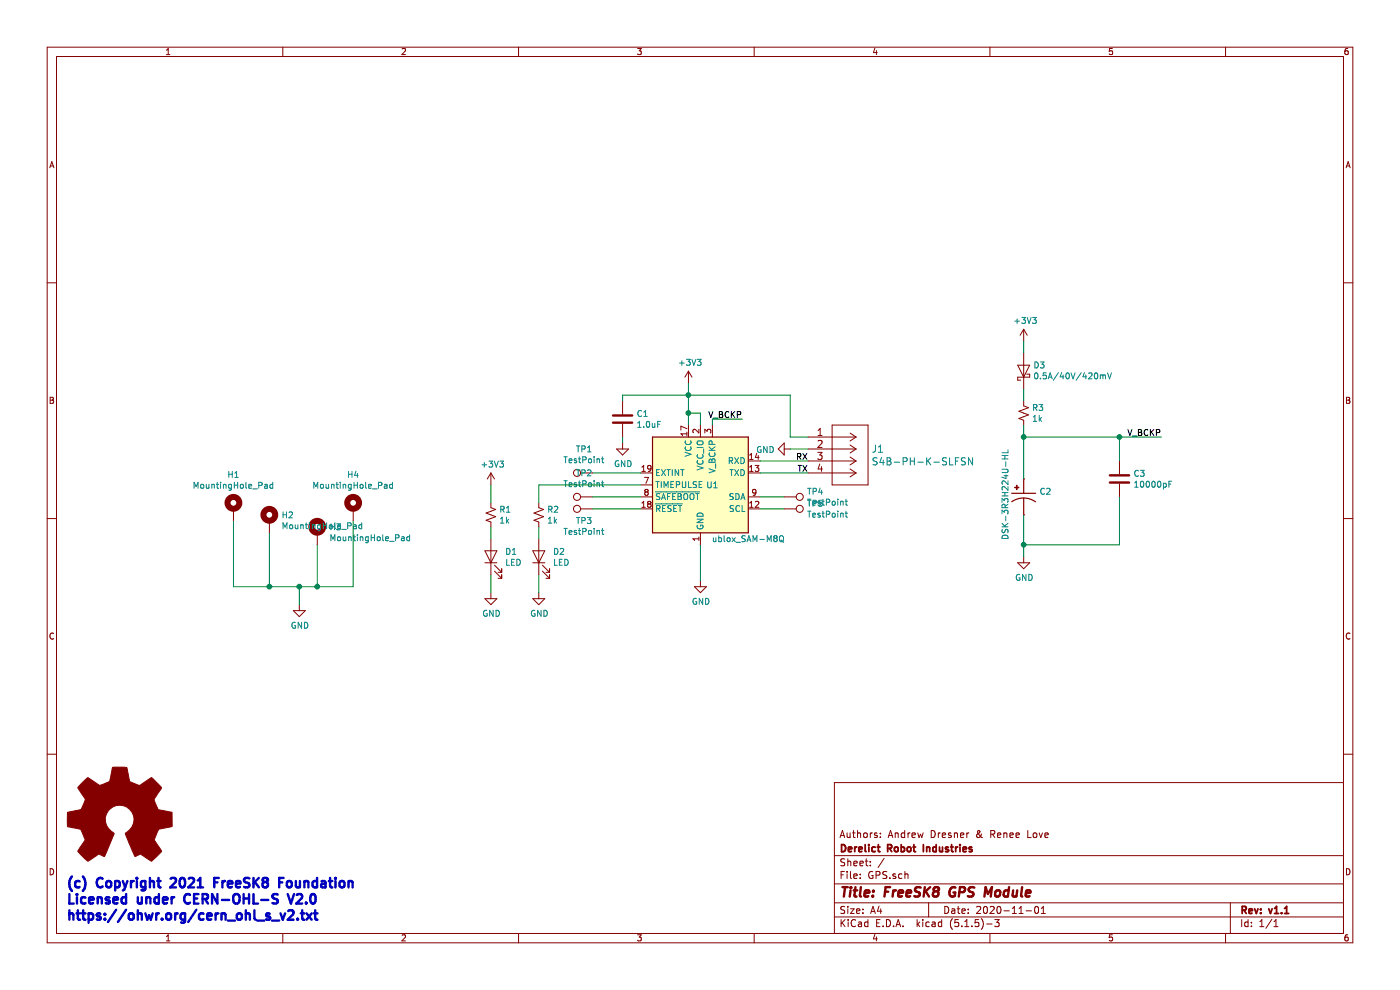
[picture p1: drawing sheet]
EESchema Schematic File Version 4
EELAYER 30 0
EELAYER END
$Descr A4 11693 8268
encoding utf-8
Sheet 1 1
Title "FreeSK8 GPS Module"
Date "2020-11-01"
Rev "v1.1"
Comp "Derelict Robot Industries"
Comment1 "Authors: Andrew Dresner & Renee Love"
Comment2 ""
Comment3 ""
Comment4 ""
$EndDescr
$Comp
L RF_GPS:ublox_SAM-M8Q U1
U 1 1
P 5850 4050
F 0 "U1" H 5950 4050 50  0000 C CNN
F 1 "ublox_SAM-M8Q" H 6250 3600 50  0000 C CNN
F 2 "RF_GPS:ublox_SAM-M8Q_HandSolder" H 6350 3600 50  0001 C CNN
F 3 "https://www.u-blox.com/sites/default/files/SAM-M8Q_DataSheet_%28UBX-16012619%29.pdf" H 5850 4050 50  0001 C CNN
	1    5850 4050
	1    0    0    -1  
$EndComp
Wire Wire Line
	5850 4550 5850 4850
$Comp
L power:GND #PWR0101
U 1 1
P 5850 4850
F 0 "#PWR0101" H 5850 4600 50  0001 C CNN
F 1 "GND" H 5855 4677 50  0000 C CNN
F 2 "" H 5850 4850 50  0001 C CNN
F 3 "" H 5850 4850 50  0001 C CNN
	1    5850 4850
	1    0    0    -1  
$EndComp
Wire Wire Line
	5750 3550 5750 3450
$Comp
L power:+3V3 #PWR0102
U 1 1
P 5750 3200
F 0 "#PWR0102" H 5750 3050 50  0001 C CNN
F 1 "+3V3" H 5765 3373 50  0000 C CNN
F 2 "" H 5750 3200 50  0001 C CNN
F 3 "" H 5750 3200 50  0001 C CNN
	1    5750 3200
	1    0    0    -1  
$EndComp
Wire Wire Line
	6350 3850 6750 3850
Wire Wire Line
	6350 3950 6750 3950
$Comp
L Device:C C1
U 1 1
P 5200 3500
F 0 "C1" H 5315 3546 50  0000 L CNN
F 1 "1.0uF" H 5315 3455 50  0000 L CNN
F 2 "Capacitor_SMD:C_0603_1608Metric" H 5238 3350 50  0001 C CNN
F 3 "~" H 5200 3500 50  0001 C CNN
	1    5200 3500
	1    0    0    -1  
$EndComp
Wire Wire Line
	5200 3350 5200 3300
Wire Wire Line
	5200 3300 5750 3300
Connection ~ 5750 3300
Wire Wire Line
	5750 3300 5750 3200
Wire Wire Line
	5200 3650 5200 3700
$Comp
L power:GND #PWR04
U 1 1
P 5200 3700
F 0 "#PWR04" H 5200 3450 50  0001 C CNN
F 1 "GND" H 5205 3527 50  0000 C CNN
F 2 "" H 5200 3700 50  0001 C CNN
F 3 "" H 5200 3700 50  0001 C CNN
	1    5200 3700
	1    0    0    -1  
$EndComp
Text Label 6750 3850 2    50   ~ 0
RX
Text Label 6750 3950 2    50   ~ 0
TX
$Comp
L GPS-rescue:S4B-PH-K-SLFSN-2020-06-27_20-01-28 J1
U 1 1
P 6750 3650
F 0 "J1" H 7278 3553 60  0000 L CNN
F 1 "S4B-PH-K-SLFSN" H 7278 3447 60  0000 L CNN
F 2 "Connector_JST:JST_PH_S4B-PH-K_1x04_P2.00mm_Horizontal" H 7150 3390 60  0001 C CNN
F 3 "" H 6750 3650 60  0000 C CNN
	1    6750 3650
	1    0    0    -1  
$EndComp
Wire Wire Line
	6750 3650 6600 3650
Wire Wire Line
	6600 3650 6600 3300
Wire Wire Line
	6600 3300 5750 3300
Wire Wire Line
	6750 3750 6600 3750
$Comp
L power:GND #PWR05
U 1 1
P 6600 3750
F 0 "#PWR05" H 6600 3500 50  0001 C CNN
F 1 "GND" V 6605 3622 50  0000 R CNN
F 2 "" H 6600 3750 50  0001 C CNN
F 3 "" H 6600 3750 50  0001 C CNN
	1    6600 3750
	0    1    1    0   
$EndComp
Wire Wire Line
	5350 4050 4500 4050
Wire Wire Line
	4500 4050 4500 4200
$Comp
L Device:R_Small_US R2
U 1 1
P 4500 4300
F 0 "R2" H 4568 4346 50  0000 L CNN
F 1 "1k" H 4568 4255 50  0000 L CNN
F 2 "Resistor_SMD:R_0603_1608Metric" H 4500 4300 50  0001 C CNN
F 3 "~" H 4500 4300 50  0001 C CNN
	1    4500 4300
	1    0    0    -1  
$EndComp
$Comp
L Device:R_Small_US R1
U 1 1
P 4100 4300
F 0 "R1" H 4168 4346 50  0000 L CNN
F 1 "1k" H 4168 4255 50  0000 L CNN
F 2 "Resistor_SMD:R_0603_1608Metric" H 4100 4300 50  0001 C CNN
F 3 "~" H 4100 4300 50  0001 C CNN
	1    4100 4300
	1    0    0    -1  
$EndComp
Wire Wire Line
	4100 4200 4100 4050
$Comp
L power:+3V3 #PWR01
U 1 1
P 4100 4050
F 0 "#PWR01" H 4100 3900 50  0001 C CNN
F 1 "+3V3" H 4115 4223 50  0000 C CNN
F 2 "" H 4100 4050 50  0001 C CNN
F 3 "" H 4100 4050 50  0001 C CNN
	1    4100 4050
	1    0    0    -1  
$EndComp
Wire Wire Line
	4100 4400 4100 4500
Wire Wire Line
	4500 4400 4500 4500
$Comp
L Device:LED D1
U 1 1
P 4100 4650
F 0 "D1" V 4139 4533 50  0000 R CNN
F 1 "LED" V 4048 4533 50  0000 R CNN
F 2 "LED_SMD:LED_0603_1608Metric" H 4100 4650 50  0001 C CNN
F 3 "~" H 4100 4650 50  0001 C CNN
	1    4100 4650
	0    -1   -1   0   
$EndComp
$Comp
L Device:LED D2
U 1 1
P 4500 4650
F 0 "D2" V 4539 4533 50  0000 R CNN
F 1 "LED" V 4448 4533 50  0000 R CNN
F 2 "LED_SMD:LED_0603_1608Metric" H 4500 4650 50  0001 C CNN
F 3 "~" H 4500 4650 50  0001 C CNN
	1    4500 4650
	0    -1   -1   0   
$EndComp
Wire Wire Line
	4500 4800 4500 4950
$Comp
L power:GND #PWR03
U 1 1
P 4500 4950
F 0 "#PWR03" H 4500 4700 50  0001 C CNN
F 1 "GND" H 4505 4777 50  0000 C CNN
F 2 "" H 4500 4950 50  0001 C CNN
F 3 "" H 4500 4950 50  0001 C CNN
	1    4500 4950
	1    0    0    -1  
$EndComp
Wire Wire Line
	4100 4800 4100 4950
$Comp
L power:GND #PWR02
U 1 1
P 4100 4950
F 0 "#PWR02" H 4100 4700 50  0001 C CNN
F 1 "GND" H 4105 4777 50  0000 C CNN
F 2 "" H 4100 4950 50  0001 C CNN
F 3 "" H 4100 4950 50  0001 C CNN
	1    4100 4950
	1    0    0    -1  
$EndComp
Wire Wire Line
	5350 3950 4950 3950
Wire Wire Line
	5350 4150 4950 4150
Wire Wire Line
	5350 4250 4950 4250
$Comp
L Connector:TestPoint TP1
U 1 1
P 4950 3950
F 0 "TP1" V 5145 4022 50  0000 C CNN
F 1 "TestPoint" V 5054 4022 50  0000 C CNN
F 2 "TestPoint:TestPoint_Pad_1.0x1.0mm" H 5150 3950 50  0001 C CNN
F 3 "~" H 5150 3950 50  0001 C CNN
	1    4950 3950
	0    -1   -1   0   
$EndComp
$Comp
L Connector:TestPoint TP2
U 1 1
P 4950 4150
F 0 "TP2" V 5145 4222 50  0000 C CNN
F 1 "TestPoint" V 5054 4222 50  0000 C CNN
F 2 "TestPoint:TestPoint_Pad_1.0x1.0mm" H 5150 4150 50  0001 C CNN
F 3 "~" H 5150 4150 50  0001 C CNN
	1    4950 4150
	0    -1   -1   0   
$EndComp
$Comp
L Connector:TestPoint TP3
U 1 1
P 4950 4250
F 0 "TP3" V 4847 4322 50  0000 C CNN
F 1 "TestPoint" V 4756 4322 50  0000 C CNN
F 2 "TestPoint:TestPoint_Pad_1.0x1.0mm" H 5150 4250 50  0001 C CNN
F 3 "~" H 5150 4250 50  0001 C CNN
	1    4950 4250
	0    -1   -1   0   
$EndComp
Wire Wire Line
	6350 4150 6550 4150
Wire Wire Line
	6350 4250 6550 4250
$Comp
L Connector:TestPoint TP4
U 1 1
P 6550 4150
F 0 "TP4" V 6504 4338 50  0000 L CNN
F 1 "TestPoint" V 6595 4338 50  0000 L CNN
F 2 "TestPoint:TestPoint_Pad_1.0x1.0mm" H 6750 4150 50  0001 C CNN
F 3 "~" H 6750 4150 50  0001 C CNN
	1    6550 4150
	0    1    1    0   
$EndComp
$Comp
L Connector:TestPoint TP5
U 1 1
P 6550 4250
F 0 "TP5" V 6504 4438 50  0000 L CNN
F 1 "TestPoint" V 6595 4438 50  0000 L CNN
F 2 "TestPoint:TestPoint_Pad_1.0x1.0mm" H 6750 4250 50  0001 C CNN
F 3 "~" H 6750 4250 50  0001 C CNN
	1    6550 4250
	0    1    1    0   
$EndComp
Wire Wire Line
	5950 3550 5950 3500
Wire Wire Line
	5950 3500 6200 3500
Text Label 6200 3500 2    50   ~ 0
V_BCKP
$Comp
L GPS-rescue:DSK-3R3H224U-HL-DSK-3R3H224U-HL C2
U 1 1
P 8550 4200
F 0 "C2" V 8454 4330 50  0000 L CNN
F 1 "DSK-3R3H224U-HL" H 8100 4050 50  0000 L CNN
F 2 "DSK-3R3H224U-HL:CAP_DSK-3R3H224U-HL" H 8550 4200 50  0001 L BNN
F 3 "Unavailable" H 8550 4200 50  0001 L BNN
F 4 "DSK-3R3H224U-HL" H 8550 4200 50  0001 L BNN "Field4"
F 5 "None" H 8550 4200 50  0001 L BNN "Field5"
F 6 "Elna America" H 8550 4200 50  0001 L BNN "Field6"
F 7 "DSK Series 0.22 F 3.3 V ±30 % Coin Cell Aluminum Electrolytic Dynacap Capacitor" H 8550 4200 50  0001 L BNN "Field7"
F 8 "Coin Wide Terminals - Opposite Sides  Elna" H 8550 4200 50  0001 L BNN "Field8"
	1    8550 4200
	0    1    1    0   
$EndComp
Wire Wire Line
	8550 4300 8550 4550
$Comp
L power:GND #PWR0103
U 1 1
P 8550 4650
F 0 "#PWR0103" H 8550 4400 50  0001 C CNN
F 1 "GND" H 8555 4477 50  0000 C CNN
F 2 "" H 8550 4650 50  0001 C CNN
F 3 "" H 8550 4650 50  0001 C CNN
	1    8550 4650
	1    0    0    -1  
$EndComp
$Comp
L Device:R_Small_US R3
U 1 1
P 8550 3450
F 0 "R3" H 8618 3496 50  0000 L CNN
F 1 "1k" H 8618 3405 50  0000 L CNN
F 2 "Resistor_SMD:R_0603_1608Metric" H 8550 3450 50  0001 C CNN
F 3 "~" H 8550 3450 50  0001 C CNN
	1    8550 3450
	1    0    0    -1  
$EndComp
Wire Wire Line
	8550 3650 9350 3650
Wire Wire Line
	9350 3650 9350 3850
Connection ~ 9350 3650
Wire Wire Line
	9350 3650 9700 3650
$Comp
L Device:C C3
U 1 1
P 9350 4000
F 0 "C3" H 9465 4046 50  0000 L CNN
F 1 "10000pF" H 9465 3955 50  0000 L CNN
F 2 "Capacitor_SMD:C_0603_1608Metric" H 9388 3850 50  0001 C CNN
F 3 "~" H 9350 4000 50  0001 C CNN
	1    9350 4000
	1    0    0    -1  
$EndComp
Wire Wire Line
	9350 4150 9350 4550
Wire Wire Line
	9350 4550 8550 4550
Connection ~ 8550 4550
Wire Wire Line
	8550 4550 8550 4650
Text Label 9700 3650 2    50   ~ 0
V_BCKP
Wire Wire Line
	8550 3650 8550 4000
Wire Wire Line
	8550 3650 8550 3550
Connection ~ 8550 3650
Wire Wire Line
	8550 3350 8550 3250
$Comp
L Device:D_Schottky D3
U 1 1
P 8550 3100
F 0 "D3" V 8596 3021 50  0000 R CNN
F 1 "0.5A/40V/420mV" V 8505 3021 50  0000 R CNN
F 2 "Diode_SMD:D_0603_1608Metric" H 8550 3100 50  0001 C CNN
F 3 "~" H 8550 3100 50  0001 C CNN
	1    8550 3100
	0    -1   -1   0   
$EndComp
Wire Wire Line
	8550 2950 8550 2850
$Comp
L power:+3V3 #PWR06
U 1 1
P 8550 2850
F 0 "#PWR06" H 8550 2700 50  0001 C CNN
F 1 "+3V3" H 8565 3023 50  0000 C CNN
F 2 "" H 8550 2850 50  0001 C CNN
F 3 "" H 8550 2850 50  0001 C CNN
	1    8550 2850
	1    0    0    -1  
$EndComp
Wire Wire Line
	5850 3550 5850 3450
Wire Wire Line
	5850 3450 5750 3450
Connection ~ 5750 3450
Wire Wire Line
	5750 3450 5750 3300
$Comp
L power:GND #PWR0104
U 1 1
P 2500 5050
F 0 "#PWR0104" H 2500 4800 50  0001 C CNN
F 1 "GND" H 2505 4877 50  0000 C CNN
F 2 "" H 2500 5050 50  0001 C CNN
F 3 "" H 2500 5050 50  0001 C CNN
	1    2500 5050
	1    0    0    -1  
$EndComp
Wire Wire Line
	2500 5050 2500 4900
Wire Wire Line
	2500 4900 2650 4900
Wire Wire Line
	2950 4900 2950 4350
Connection ~ 2650 4900
Wire Wire Line
	2650 4900 2950 4900
Wire Wire Line
	2500 4900 2250 4900
Wire Wire Line
	2250 4900 2250 4450
Connection ~ 2500 4900
Wire Wire Line
	2250 4900 1950 4900
Wire Wire Line
	1950 4900 1950 4350
Connection ~ 2250 4900
$Comp
L Mechanical:MountingHole_Pad H1
U 1 1
P 1950 4250
F 0 "H1" H 1950 4537 50  0000 C CNN
F 1 "MountingHole_Pad" H 1950 4446 50  0000 C CNN
F 2 "MountingHole:MountingHole_2.5mm_Pad" H 1950 4250 50  0001 C CNN
F 3 "~" H 1950 4250 50  0001 C CNN
	1    1950 4250
	1    0    0    -1  
$EndComp
$Comp
L Mechanical:MountingHole_Pad H2
U 1 1
P 2250 4350
F 0 "H2" H 2350 4399 50  0000 L CNN
F 1 "MountingHole_Pad" H 2350 4308 50  0000 L CNN
F 2 "MountingHole:MountingHole_2.5mm_Pad" H 2250 4350 50  0001 C CNN
F 3 "~" H 2250 4350 50  0001 C CNN
	1    2250 4350
	1    0    0    -1  
$EndComp
$Comp
L Mechanical:MountingHole_Pad H4
U 1 1
P 2950 4250
F 0 "H4" H 2950 4537 50  0000 C CNN
F 1 "MountingHole_Pad" H 2950 4446 50  0000 C CNN
F 2 "MountingHole:MountingHole_2.5mm_Pad" H 2950 4250 50  0001 C CNN
F 3 "~" H 2950 4250 50  0001 C CNN
	1    2950 4250
	1    0    0    -1  
$EndComp
Wire Wire Line
	2650 4900 2650 4550
$Comp
L Mechanical:MountingHole_Pad H3
U 1 1
P 2650 4450
F 0 "H3" H 2750 4499 50  0000 L CNN
F 1 "MountingHole_Pad" H 2750 4408 50  0000 L CNN
F 2 "MountingHole:MountingHole_2.5mm_Pad" H 2650 4450 50  0001 C CNN
F 3 "~" H 2650 4450 50  0001 C CNN
	1    2650 4450
	1    0    0    -1  
$EndComp
Text Notes 550  7700 0    79   ~ 16
(c) Copyright 2021 FreeSK8 Foundation\nLicensed under CERN-OHL-S V2.0\nhttps://ohwr.org/cern_ohl_s_v2.txt
$Comp
L Graphic:Logo_Open_Hardware_Large #LOGO?
U 1 1
P 1000 6850
F 0 "#LOGO?" H 1000 7350 50  0001 C CNN
F 1 "Logo_Open_Hardware_Large" H 1000 6450 50  0001 C CNN
F 2 "" H 1000 6850 50  0001 C CNN
F 3 "~" H 1000 6850 50  0001 C CNN
	1    1000 6850
	1    0    0    -1  
$EndComp
$EndSCHEMATC
